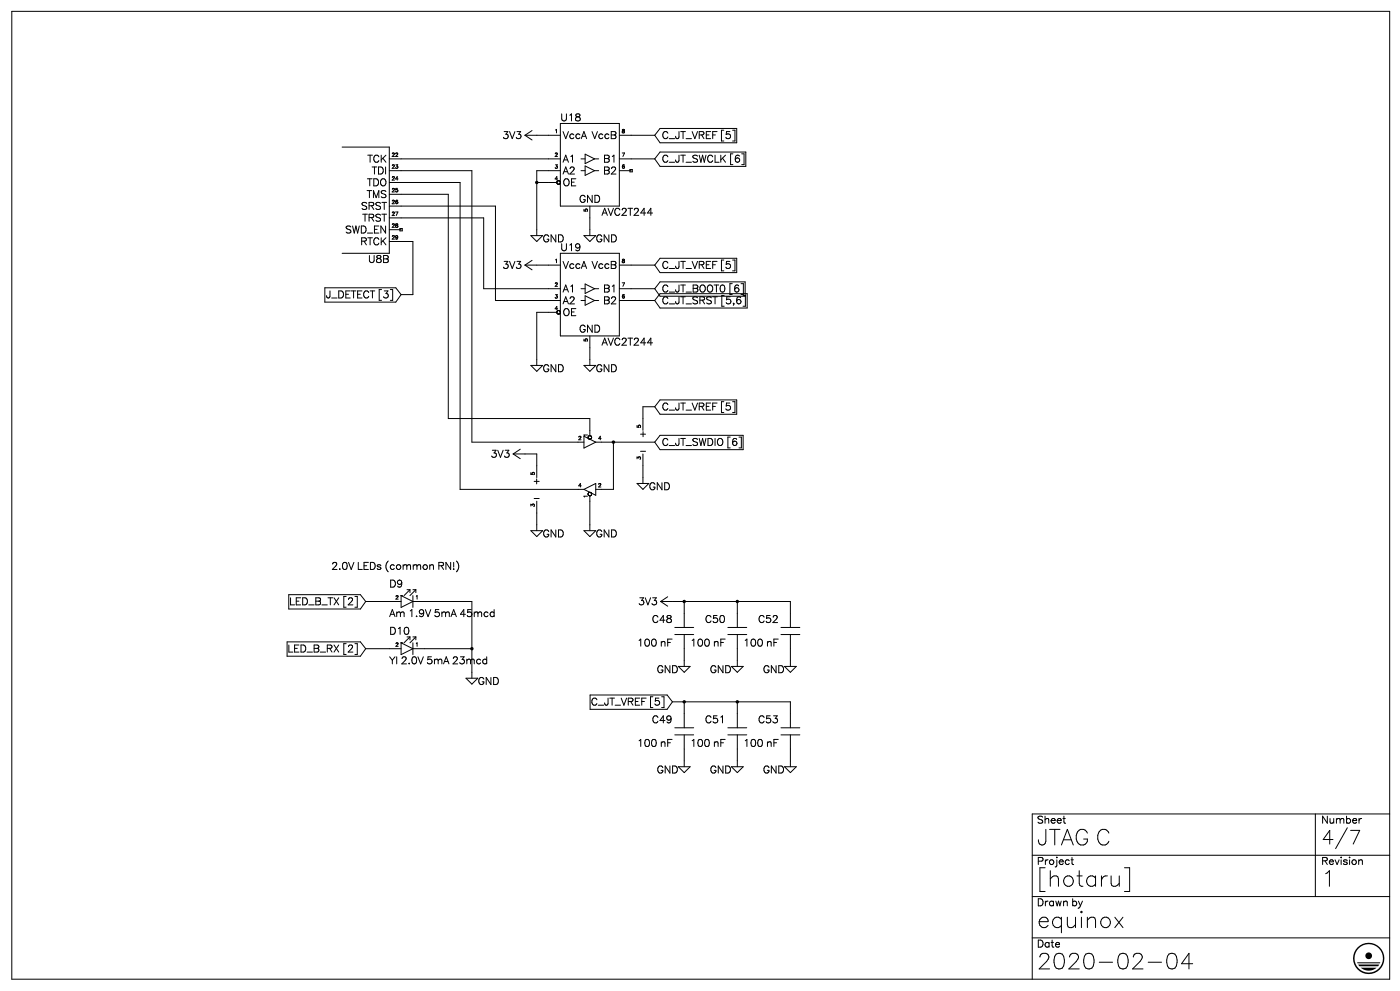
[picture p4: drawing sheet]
<svg xmlns="http://www.w3.org/2000/svg" width="297mm" height="210mm" viewBox="0 0 297 210" stroke-linecap="round" stroke-linejoin="round" font-family="sans-serif">
<g fill="none" stroke="#000" stroke-width=".21">
<path d="M2.5 2.4h292v205h-292zM72.5 31.2h10v22.5h-10M82.5 36.2h17.5v57.5h23.7M82.5 33.7h36.2M82.5 38.7h15v65h26.2M111.2 28.7h7.5M111.2 28.7l1.5 1M112.7 27.7l-1.5 1M113.8 38.7h4.2M118.1 38.9h.1M118.1 38.9l.1 .1M118.2 39h.1"/>
<path d="M118.3 39h.1M118.5 39h-.1M118.7 26.2h12.5v17.5h-12.5zM118.7 36.2h-4.9v13.7M123.1 36.2h.9M123.1 33.7h.9M124 32.7l2 1-2 1zM124 35.2l2 1-2 1zM126 36.2h.9M126 33.7h.9M131.2 36.2h2.6M131.2 33.7h7.5"/>
<path d="M131.2 28.7h7.5M133.5 35.9h.5v.5h-.5zM138.7 33.7l1.2 1.5h18.2M138.7 28.7l1.2 1.5h16.2M156.1 27.2h-16.2l-1.2 1.5M158.1 32.2h-18.2l-1.2 1.5M82.5 43.7h22.5v20h13.7M82.5 46.2h20v15h16.2M82.5 41.2h12.5v47.5h30v3.6M82.5 51.2h5v11.2h-2.5M82.5 48.7h2.5M84.7 48.4h.6v.5h-.6z"/>
<path d="M111.2 56.2h7.5M111.2 56.2l1.5 1M112.5 49.9h2.5l-1.2 1.3zM112.7 55.2l-1.5 1M118.7 53.7h12.5v17.5h-12.5zM123.7 49.9h2.5l-1.2 1.3zM125 43.7v6.2M131.2 56.2h7.5M138.7 56.2l1.2 1.5h16.2M156.1 54.7h-16.2l-1.2 1.5M157.9 59.7h-18l-1.2 1.5M68.8 61h15.1l1.1 1.4"/>
<path d="M85 62.4l-1.1 1.6h-15.1M112.5 77.4h2.5l-1.2 1.3zM118 66.2h-4.2v11.2M118.1 66.4l.1 .1M118.2 66.5h.1M118.3 66.5h.1M118.5 66.5h-.1M123.1 63.7h.9M123.1 61.2h.9M123.7 77.4h2.5l-1.2 1.3zM124 60.2l2 1-2 1zM124 62.7l2 1-2 1z"/>
<path d="M125 71.2v6.2M126 63.7h.9M126 61.2h.9M131.2 63.7h7.5M131.2 61.2h7.5M138.7 61.2l1.2 1.5h18M138.7 63.7l1.2 1.5h18.4M158.3 62.2h-18.4l-1.2 1.5M108.8 96.2h5v5M108.8 96.2l1.5 1M110.3 95.2l-1.5 1M123.7 92.4l2.5 1.3-2.5 1.2z"/>
<path d="M124.6 92.7h.1M124.6 92.7l.1 .1M124.7 92.5l-.1 .2M124.7 92.8h.1M124.7 92.5h.1M124.7 92.8v.1M124.7 92.9h.1M124.7 92.4v.1M124.7 92.9l.3 .1M124.7 92.4h.1M124.8 92.4h-.1M124.8 92.3v.1"/>
<path d="M124.9 92.3h-.1M124.9 92.3h.1M125 92.3h-.1M125 93h.1M125 92.3h.1M125.1 93h-.1M125.1 92.3h.1M125.1 93h.1M125.2 93h-.1M125.2 92.3h.1M125.2 93h.1M125.2 92.3l.1 .2"/>
<path d="M125.2 92.9v.1M125.3 92.9h-.1M125.3 92.9h.1M125.3 92.8v.1M125.3 92.5h.1M125.3 92.8h.1M125.4 92.5v.1M125.4 92.7l-.1 .1M125.4 92.6v.1M125.4 92.7h.1M126.2 93.7h12.5M130 93.7v10h-3.8"/>
<path d="M135.7 95.6h1.1M136.2 96.2v6.2M138.7 86.2h-2.5v5M138.7 93.7l1.2 1.5h17.6M138.7 86.2l1.2 1.5h16.2M156.1 84.7h-16.2l-1.2 1.5M157.5 92.2h-17.6l-1.2 1.5M112.5 112.4h2.5l-1.2 1.3zM113.8 106.2v6.2M123.7 103.7l2.5-1.3v2.5zM123.7 112.4h2.5l-1.2 1.3zM124.6 104.7l.1 .2"/>
<path d="M124.6 104.6v.1M124.6 104.5v.1M124.7 104.5h-.1M124.7 104.4v.1M124.7 104.9h.1M124.7 104.4h.1M124.8 104.9v.1M124.8 105h.1M124.9 105h.1M124.9 104.3l-.2 .1M124.9 104.3h.1M125 105h.1"/>
<path d="M125 104.3h-.1M125 105v7.4M125 104.3h.1M125 104.3h.2M125.1 105h-.1M125.1 105h.1M125.2 104.3h.1M125.2 104.3v.1M125.2 104.4h.1M125.3 104.4h.1M125.3 104.4v.1M125.3 104.5h.1"/>
<path d="M125.4 104.5v.1M125.4 104.8l-.3 .2M125.4 104.7v.1M125.4 104.6v.1M125.4 104.7h.1M135 102.4h2.5l-1.3 1.3zM60.8 136h15.6l1.1 1.4M61.2 126h15.2l1.1 1.4M77.5 137.4h7.5M77.5 127.4h7.5M77.5 127.4l-1.1 1.6h-15.2M77.5 137.4l-1.1 1.6h-15.6"/>
<path d="M85 136.2h.1M85 126.2h.1M85 126.2v2.5l2.5-1.3M85 136.2v2.5l2.5-1.3M85 136.2l2.5 1.2M85 126.2l2.5 1.2M86.2 124.9h.7M86.9 135.5v-.6l-1.3 1.3M86.9 124.9v.6M86.9 124.9l-1.3 1.3M87.5 126.2v2.5M87.5 136.2v2.5"/>
<path d="M87.5 134.9h.6M87.5 137.4h12.5M87.5 124.9h.6M87.5 127.4h12.5v16.3M88.1 134.9l-1.2 1.3M88.1 124.9v.6M88.1 134.9v.6M88.1 124.9l-1.2 1.3M140 127.4h27.5v5.5M140 127.4l1.5 1M141.5 126.4l-1.5 1M143 132.9h4"/>
<path d="M143 134.4h4M145 127.4v5.5M145 134.4v6.8M154.2 132.9h4.1M154.2 134.4h4.1M156.2 127.4v5.5M156.2 134.4v6.8M165.5 132.9h4M165.5 134.4h4M167.5 134.4v6.8M98.7 143.7h2.6l-1.3 1.2zM125.1 147.2h16.3l1.1 1.5"/>
<path d="M142.5 148.7h25v5.5M142.5 148.7l-1.1 1.5h-16.3M143 154.2h4M143 155.7h4M143.7 141.2h2.6l-1.3 1.2zM145 148.7v5.5M145 155.7v6.7M154.2 154.2h4.1M154.2 155.7h4.1M155 141.2h2.5l-1.3 1.2zM156.2 148.7v5.5M156.2 155.7v6.7"/>
<path d="M165.5 154.2h4M165.5 155.7h4M166.3 141.2h2.4l-1.2 1.2zM167.5 155.7v6.7M143.7 162.4h2.6l-1.3 1.3zM155 162.4h2.5l-1.3 1.3zM166.3 162.4h2.4l-1.2 1.3zM278.7 172.4v17.5M286.2 175.9h1.9l-1.3 2.9M294.5 172.4h-75.7v35M218.8 189.9h75.7M218.8 181.2h75.7"/>
<path d="M218.8 198.7h75.7M238.3 183.8h1.1v5h-1.1M247.7 202.1a1.07 1.07 0 0 1 1.6 .5 2.72 2.72 0 0 1-.3 2.5l-.5 .1-.8-.1M252.8 204.1h-2.4l1.6-2.2v3.3"/>
</g>
<g fill="#000">
<path d="M287.7 200.7a3.3 3.3 0 0 1 2.4-1v.3a3 3 0 0 0-2.8 4.3 3 3 0 0 0 5.1 .5 3 3 0 0 0-1.7-4.8h-.6v-.3a3.3 3.3 0 0 1 3.2 4.2 3.3 3.3 0 0 1-4.9 2 3.3 3.3 0 0 1-.7-5.2zM288.4 205h3.3a2.59 2.59 0 0 1-3.3 0zM287.8 204.3h4.5l-.3 .4h-3.9zM287.6 203.8h4.9l-.1 .2h-4.7z"/>
<circle cx="290.1" cy="202.4" r=".71"/>
</g>
<path d="M113.8 38.7h.1M130 93.7h.1M100 137.4h.1M145 127.4h.1M156.2 127.4h.1M145 148.7h.1M156.2 148.7h.1" fill="none" stroke="#000" stroke-width=".75"/>
<g font-size="5.3">
<text x="219.4" y="179.1">JTAG C</text>
<text x="219.4" y="187.9">[hotaru]</text>
<text x="279.8" y="187.9">1</text>
<text x="219.4" y="196.7">equinox</text>
<text x="219.4" y="205.6">2020-02-04</text>
</g>
<text font-size="4.6" x="279.8" y="178.9">4/7</text>
<g font-size="2.4">
<text x="106.2" y="29.7">3V3</text>
<text x="118.5" y="25.8">U18</text>
<text x="119.2" y="29.7">VccAVccB</text>
<text x="140.1" y="29.7">C_JT_VREF [5]</text>
<text x="76.9" y="34.6">TCK</text>
<text x="119.2" y="34.6">A1</text>
<text x="127.7" y="34.6">B1</text>
<text x="140.1" y="34.6">C_JT_SWCLK [6]</text>
<text x="76.9" y="39.6">TDO</text>
<text x="78" y="37.1">TDI</text>
<text x="119.2" y="37.1">A2</text>
<text x="119.2" y="39.6">OE</text>
<text x="127.7" y="37.1">B2</text>
<text x="75.5" y="44.5">SRST</text>
<text x="75.5" y="47">TRST</text>
<text x="76.9" y="42">TMS</text>
<text x="122.1" y="43.1">GND</text>
<text x="127.4" y="45.9">AVC2T244</text>
<text x="71.6" y="49.4">SWD_EN</text>
<text x="75.1" y="51.9">RTCK</text>
<text x="114.7" y="51.6">GND</text>
<text x="118.5" y="53.3">U19</text>
<text x="125.9" y="51.6">GND</text>
<text x="77.6" y="55.8">U8B</text>
<text x="106.2" y="57.2">3V3</text>
<text x="119.2" y="57.2">VccAVccB</text>
<text x="140.1" y="57.2">C_JT_VREF [5]</text>
<text x="67.7" y="63.2">J_DETECT [3]</text>
<text x="119.2" y="64.6">A2</text>
<text x="119.2" y="62.1">A1</text>
<text x="127.7" y="64.6">B2</text>
<text x="127.7" y="62.1">B1</text>
<text x="140.1" y="62.1">C_JT_BOOT0 [6]</text>
<text x="140.1" y="64.6">C_JT_SRST [5,6]</text>
<text x="119.2" y="67.1">OE</text>
<text x="122.1" y="70.6">GND</text>
<text x="127.4" y="73.4">AVC2T244</text>
<text x="114.7" y="79.1">GND</text>
<text x="125.9" y="79.1">GND</text>
<text x="140.1" y="87.2">C_JT_VREF [5]</text>
<text x="140.1" y="94.6">C_JT_SWDIO [6]</text>
<text x="103.7" y="97.1">3V3</text>
<text x="137.2" y="104.1">GND</text>
<text x="114.7" y="114">GND</text>
<text x="125.9" y="114">GND</text>
<text x="69.5" y="120.7">2.0V LEDs (common RN!)</text>
<text x="82.2" y="124.6">D9</text>
<text x="60.3" y="128.5">LED_B_TX [2]</text>
<text x="82.2" y="130.9">Am 1.9V 5mA 45mcd</text>
<text x="134.8" y="128.5">3V3</text>
<text x="137.9" y="132">C48</text>
<text x="149.2" y="132">C50</text>
<text x="160.5" y="132">C52</text>
<text x="82.2" y="134.5">D10</text>
<text x="134.8" y="136.9">100 nF</text>
<text x="146" y="136.9">100 nF</text>
<text x="157.3" y="136.9">100 nF</text>
<text x="60.3" y="138.3">LED_B_RX [2]</text>
<text x="82.2" y="140.8">Yl 2.0V 5mA 23mcd</text>
<text x="138.3" y="142.6">GND</text>
<text x="149.6" y="142.6">GND</text>
<text x="160.9" y="142.6">GND</text>
<text x="101.2" y="145">GND</text>
<text x="124.2" y="149.6">C_JT_VREF [5]</text>
<text x="137.9" y="153.5">C49</text>
<text x="149.2" y="153.5">C51</text>
<text x="160.5" y="153.5">C53</text>
<text x="134.8" y="158.4">100 nF</text>
<text x="146" y="158.4">100 nF</text>
<text x="157.3" y="158.4">100 nF</text>
<text x="138.3" y="164.1">GND</text>
<text x="149.6" y="164.1">GND</text>
<text x="160.9" y="164.1">GND</text>
<text x="219.4" y="174.7">Sheet</text>
<text x="279.8" y="174.7">Number</text>
<text x="219.4" y="183.5">Project</text>
<text x="279.8" y="183.5">Revision</text>
<text x="219.4" y="192">Drawn by</text>
<text x="219.4" y="200.8">Date</text>
</g>
<g font-size="2">
<text x="135.5" y="92.7">+</text>
<text x="113.2" y="102.6">+</text>
<text x="113.6" y="106.5">-</text>
</g>
<g font-size="1.2">
<text x="117.5" y="28.2">1</text>
<text x="131.6" y="28.2">8</text>
<text x="82.9" y="33.2">22</text>
<text x="82.9" y="35.7">23</text>
<text x="117.5" y="35.7">3</text>
<text x="117.5" y="33.2">2</text>
<text x="131.6" y="35.7">6</text>
<text x="131.6" y="33.2">7</text>
<text x="82.9" y="40.9">25</text>
<text x="82.9" y="38.5">24</text>
<text x="117.5" y="38.5">4</text>
<text x="82.9" y="43.4">26</text>
<text x="82.9" y="45.9">27</text>
<text x="124.2" y="45.2" transform="rotate(-90 124.2 45.2)">5</text>
<text x="82.9" y="48.4">28</text>
<text x="82.9" y="50.8">29</text>
<text x="117.5" y="55.8">1</text>
<text x="131.6" y="55.8">8</text>
<text x="117.5" y="63.2">3</text>
<text x="117.5" y="60.7">2</text>
<text x="117.5" y="66">4</text>
<text x="131.6" y="63.2">6</text>
<text x="131.6" y="60.7">7</text>
<text x="124.2" y="72.7" transform="rotate(-90 124.2 72.7)">5</text>
<text x="122.4" y="93.2">2</text>
<text x="124.2" y="92.8" transform="rotate(-90 124.2 92.8)">1</text>
<text x="126.6" y="93.2">4</text>
<text x="135.5" y="90.7" transform="rotate(-90 135.5 90.7)">5</text>
<text x="112.9" y="100.9" transform="rotate(-90 112.9 100.9)">5</text>
<text x="135.5" y="97.4" transform="rotate(-90 135.5 97.4)">3</text>
<text x="112.9" y="107.6" transform="rotate(-90 112.9 107.6)">3</text>
<text x="122.4" y="103.4">4</text>
<text x="124.2" y="105.5" transform="rotate(-90 124.2 105.5)">1</text>
<text x="126.6" y="103.4">2</text>
<text x="83.6" y="127">2</text>
<text x="87.8" y="127">1</text>
<text x="83.6" y="137.3">2</text>
<text x="87.8" y="137.3">1</text>
</g>
</svg>
